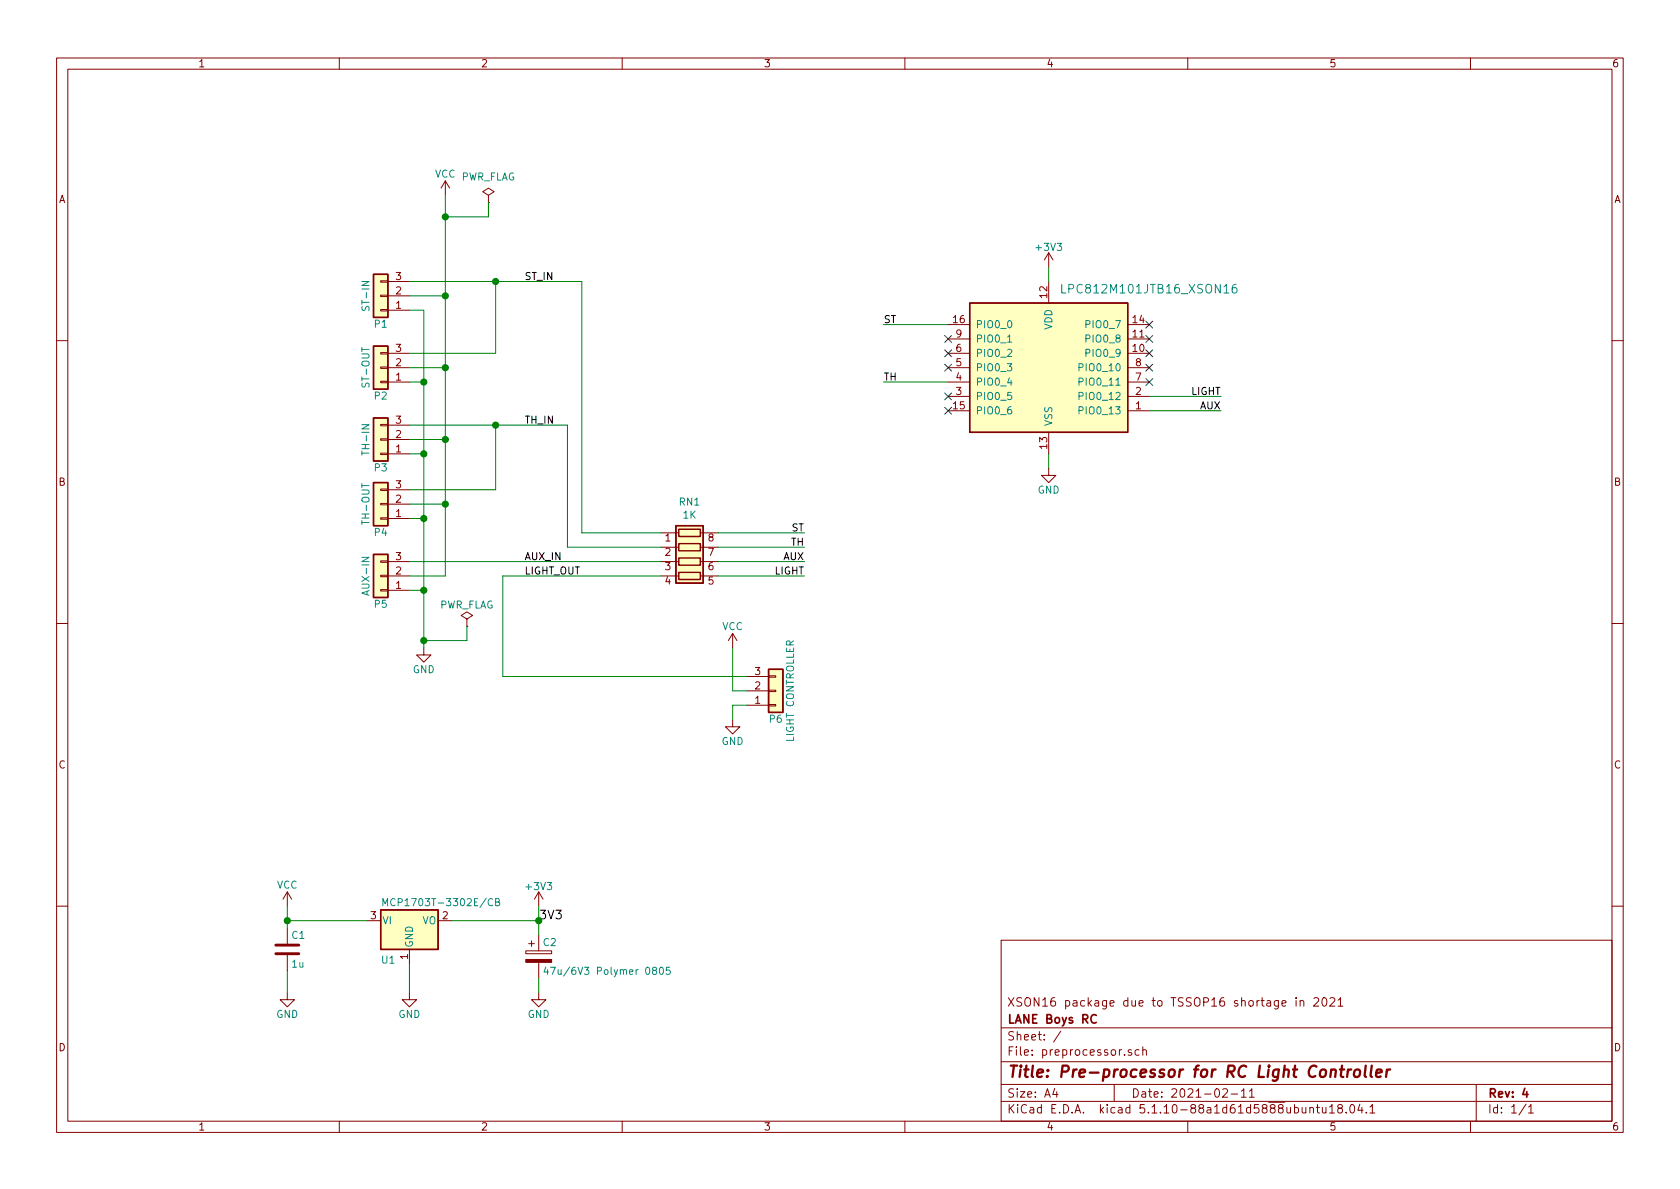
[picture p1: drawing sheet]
EESchema Schematic File Version 4
EELAYER 30 0
EELAYER END
$Descr A4 11693 8268
encoding utf-8
Sheet 1 1
Title "Pre-processor for RC Light Controller"
Date "2021-02-11"
Rev "4"
Comp "LANE Boys RC"
Comment1 "XSON16 package due to TSSOP16 shortage in 2021"
Comment2 ""
Comment3 ""
Comment4 ""
$EndDescr
$Comp
L MCU_NXP_LPC:LPC812M101JTB16 U2
U 1 1
P 7300 2550
F 0 "U2" H 7200 2650 10  0001 C CNN
F 1 "LPC812M101JTB16_XSON16" H 8000 3100 60  0000 C CNN
F 2 "Package_SON:NXP_XSON-16" H 7200 2650 60  0001 C CNN
F 3 "" H 7200 2650 60  0000 C CNN
	1    7300 2550
	1    0    0    -1  
$EndComp
$Comp
L Regulator_Linear:MCP1703A-3302_SOT23 U1
U 1 1
P 2850 6400
F 0 "U1" H 2650 6100 50  0000 L BNN
F 1 "MCP1703T-3302E/CB" H 2650 6500 50  0000 L BNN
F 2 "Package_TO_SOT_SMD:SOT-23W" H 3000 5950 30  0001 C CNN
F 3 "" H 2850 6400 60  0000 C CNN
	1    2850 6400
	1    0    0    -1  
$EndComp
$Comp
L Connector_Generic:Conn_01x03 P1
U 1 1
P 2650 2050
F 0 "P1" H 2650 2250 50  0000 C CNN
F 1 "ST-IN" V 2750 2050 50  0000 C CNN
F 2 "Pin_Headers:Pin_Header_Straight_1x03_Pitch2.54mm" H 2650 2050 50  0001 C CNN
F 3 "" H 2650 2050 50  0000 C CNN
	1    2650 2050
	-1   0    0    1   
$EndComp
$Comp
L Connector_Generic:Conn_01x03 P2
U 1 1
P 2650 2550
F 0 "P2" H 2650 2750 50  0000 C CNN
F 1 "ST-OUT" V 2750 2550 50  0000 C CNN
F 2 "Pin_Headers:Pin_Header_Straight_1x03_Pitch2.54mm" H 2650 2550 50  0001 C CNN
F 3 "" H 2650 2550 50  0000 C CNN
	1    2650 2550
	-1   0    0    1   
$EndComp
$Comp
L Connector_Generic:Conn_01x03 P3
U 1 1
P 2650 3050
F 0 "P3" H 2650 3250 50  0000 C CNN
F 1 "TH-IN" V 2750 3050 50  0000 C CNN
F 2 "Pin_Headers:Pin_Header_Straight_1x03_Pitch2.54mm" H 2650 3050 50  0001 C CNN
F 3 "" H 2650 3050 50  0000 C CNN
	1    2650 3050
	-1   0    0    1   
$EndComp
$Comp
L Connector_Generic:Conn_01x03 P4
U 1 1
P 2650 3500
F 0 "P4" H 2650 3700 50  0000 C CNN
F 1 "TH-OUT" V 2750 3500 50  0000 C CNN
F 2 "Pin_Headers:Pin_Header_Straight_1x03_Pitch2.54mm" H 2650 3500 50  0001 C CNN
F 3 "" H 2650 3500 50  0000 C CNN
	1    2650 3500
	-1   0    0    1   
$EndComp
$Comp
L Connector_Generic:Conn_01x03 P5
U 1 1
P 2650 4000
F 0 "P5" H 2650 4200 50  0000 C CNN
F 1 "AUX-IN" V 2750 4000 50  0000 C CNN
F 2 "Pin_Headers:Pin_Header_Straight_1x03_Pitch2.54mm" H 2650 4000 50  0001 C CNN
F 3 "" H 2650 4000 50  0000 C CNN
	1    2650 4000
	-1   0    0    1   
$EndComp
$Comp
L Connector_Generic:Conn_01x03 P6
U 1 1
P 5400 4800
F 0 "P6" H 5400 5000 50  0000 C CNN
F 1 "LIGHT CONTROLLER" V 5500 4800 50  0000 C CNN
F 2 "Pin_Headers:Pin_Header_Straight_1x03_Pitch2.54mm" H 5400 4800 50  0001 C CNN
F 3 "" H 5400 4800 50  0000 C CNN
	1    5400 4800
	1    0    0    1   
$EndComp
$Comp
L power:GND #PWR01
U 1 1
P 2950 4500
F 0 "#PWR01" H 2950 4250 50  0001 C CNN
F 1 "GND" H 2950 4350 50  0000 C CNN
F 2 "" H 2950 4500 50  0000 C CNN
F 3 "" H 2950 4500 50  0000 C CNN
	1    2950 4500
	1    0    0    -1  
$EndComp
$Comp
L power:GND #PWR02
U 1 1
P 2000 6900
F 0 "#PWR02" H 2000 6650 50  0001 C CNN
F 1 "GND" H 2000 6750 50  0000 C CNN
F 2 "" H 2000 6900 50  0000 C CNN
F 3 "" H 2000 6900 50  0000 C CNN
	1    2000 6900
	1    0    0    -1  
$EndComp
$Comp
L power:GND #PWR03
U 1 1
P 7300 3250
F 0 "#PWR03" H 7300 3000 50  0001 C CNN
F 1 "GND" H 7300 3100 50  0000 C CNN
F 2 "" H 7300 3250 50  0000 C CNN
F 3 "" H 7300 3250 50  0000 C CNN
	1    7300 3250
	1    0    0    -1  
$EndComp
$Comp
L power:+3V3 #PWR04
U 1 1
P 7300 1850
F 0 "#PWR04" H 7300 1700 50  0001 C CNN
F 1 "+3V3" H 7300 1990 50  0000 C CNN
F 2 "" H 7300 1850 50  0000 C CNN
F 3 "" H 7300 1850 50  0000 C CNN
	1    7300 1850
	1    0    0    -1  
$EndComp
$Comp
L power:VCC #PWR05
U 1 1
P 3100 1350
F 0 "#PWR05" H 3100 1200 50  0001 C CNN
F 1 "VCC" H 3100 1500 50  0000 C CNN
F 2 "" H 3100 1350 50  0000 C CNN
F 3 "" H 3100 1350 50  0000 C CNN
	1    3100 1350
	1    0    0    -1  
$EndComp
$Comp
L power:VCC #PWR06
U 1 1
P 2000 6300
F 0 "#PWR06" H 2000 6150 50  0001 C CNN
F 1 "VCC" H 2000 6450 50  0000 C CNN
F 2 "" H 2000 6300 50  0000 C CNN
F 3 "" H 2000 6300 50  0000 C CNN
	1    2000 6300
	1    0    0    -1  
$EndComp
$Comp
L Device:C C1
U 1 1
P 2000 6600
F 0 "C1" H 2025 6700 50  0000 L CNN
F 1 "1u" H 2025 6500 50  0000 L CNN
F 2 "Capacitor_SMD:C_0805_2012Metric_Pad1.15x1.40mm_HandSolder" H 2038 6450 50  0001 C CNN
F 3 "" H 2000 6600 50  0000 C CNN
	1    2000 6600
	1    0    0    -1  
$EndComp
$Comp
L power:GND #PWR07
U 1 1
P 2850 6900
F 0 "#PWR07" H 2850 6650 50  0001 C CNN
F 1 "GND" H 2850 6750 50  0000 C CNN
F 2 "" H 2850 6900 50  0000 C CNN
F 3 "" H 2850 6900 50  0000 C CNN
	1    2850 6900
	1    0    0    -1  
$EndComp
Wire Wire Line
	2000 6300 2000 6400
Wire Wire Line
	2000 6750 2000 6900
Connection ~ 2000 6400
Wire Wire Line
	2850 6700 2850 6900
$Comp
L Device:CP C2
U 1 1
P 3750 6650
F 0 "C2" H 3775 6750 50  0000 L CNN
F 1 "47u/6V3 Polymer 0805" H 3775 6550 50  0000 L CNN
F 2 "Capacitor_SMD:C_0805_2012Metric_Pad1.15x1.40mm_HandSolder" H 3788 6500 50  0001 C CNN
F 3 "" H 3750 6650 50  0000 C CNN
	1    3750 6650
	1    0    0    -1  
$EndComp
$Comp
L power:+3V3 #PWR08
U 1 1
P 3750 6300
F 0 "#PWR08" H 3750 6150 50  0001 C CNN
F 1 "+3V3" H 3750 6440 50  0000 C CNN
F 2 "" H 3750 6300 50  0000 C CNN
F 3 "" H 3750 6300 50  0000 C CNN
	1    3750 6300
	1    0    0    -1  
$EndComp
$Comp
L power:GND #PWR09
U 1 1
P 3750 6900
F 0 "#PWR09" H 3750 6650 50  0001 C CNN
F 1 "GND" H 3750 6750 50  0000 C CNN
F 2 "" H 3750 6900 50  0000 C CNN
F 3 "" H 3750 6900 50  0000 C CNN
	1    3750 6900
	1    0    0    -1  
$EndComp
Wire Wire Line
	3750 6800 3750 6900
Wire Wire Line
	3750 6300 3750 6400
Connection ~ 3750 6400
Wire Wire Line
	7300 3150 7300 3250
Wire Wire Line
	3100 2050 2850 2050
Wire Wire Line
	3100 1350 3100 1500
Wire Wire Line
	3100 2550 2850 2550
Connection ~ 3100 2050
Wire Wire Line
	3100 3050 2850 3050
Connection ~ 3100 2550
Wire Wire Line
	3100 3500 2850 3500
Connection ~ 3100 3050
Wire Wire Line
	3100 4000 2850 4000
Connection ~ 3100 3500
Wire Wire Line
	2950 4100 2850 4100
Wire Wire Line
	2950 2150 2950 2650
Wire Wire Line
	2850 3600 2950 3600
Connection ~ 2950 4100
Wire Wire Line
	2850 3150 2950 3150
Connection ~ 2950 3600
Wire Wire Line
	2850 2650 2950 2650
Connection ~ 2950 3150
Wire Wire Line
	2850 2150 2950 2150
Connection ~ 2950 2650
$Comp
L power:VCC #PWR010
U 1 1
P 5100 4500
F 0 "#PWR010" H 5100 4350 50  0001 C CNN
F 1 "VCC" H 5100 4650 50  0000 C CNN
F 2 "" H 5100 4500 50  0000 C CNN
F 3 "" H 5100 4500 50  0000 C CNN
	1    5100 4500
	1    0    0    -1  
$EndComp
$Comp
L power:GND #PWR011
U 1 1
P 5100 5000
F 0 "#PWR011" H 5100 4750 50  0001 C CNN
F 1 "GND" H 5100 4850 50  0000 C CNN
F 2 "" H 5100 5000 50  0000 C CNN
F 3 "" H 5100 5000 50  0000 C CNN
	1    5100 5000
	1    0    0    -1  
$EndComp
Wire Wire Line
	5200 4800 5100 4800
Wire Wire Line
	5100 4800 5100 4500
Wire Wire Line
	5200 4900 5100 4900
Wire Wire Line
	5100 4900 5100 5000
Wire Wire Line
	2850 1950 3450 1950
Wire Wire Line
	2850 2950 3450 2950
NoConn ~ 8000 2450
NoConn ~ 8000 2650
NoConn ~ 8000 2350
NoConn ~ 6600 2350
NoConn ~ 6600 2450
NoConn ~ 6600 2550
NoConn ~ 6600 2750
NoConn ~ 6600 2850
NoConn ~ 8000 2550
Wire Wire Line
	2850 2450 3450 2450
Wire Wire Line
	3450 2450 3450 1950
Connection ~ 3450 1950
Wire Wire Line
	2850 3400 3450 3400
Wire Wire Line
	3450 3400 3450 2950
$Comp
L power:PWR_FLAG #FLG012
U 1 1
P 3400 1400
F 0 "#FLG012" H 3400 1495 50  0001 C CNN
F 1 "PWR_FLAG" H 3400 1580 50  0000 C CNN
F 2 "" H 3400 1400 50  0000 C CNN
F 3 "" H 3400 1400 50  0000 C CNN
	1    3400 1400
	1    0    0    -1  
$EndComp
Wire Wire Line
	3400 1400 3400 1500
Wire Wire Line
	3400 1500 3100 1500
Connection ~ 3100 1500
Text Label 3650 3900 0    50   ~ 0
AUX_IN
Text Label 3650 2950 0    50   ~ 0
TH_IN
Text Label 3650 1950 0    50   ~ 0
ST_IN
Text Label 3750 6400 0    60   ~ 0
3V3
Wire Wire Line
	2850 3900 4600 3900
$Comp
L power:PWR_FLAG #FLG013
U 1 1
P 3250 4350
F 0 "#FLG013" H 3250 4425 50  0001 C CNN
F 1 "PWR_FLAG" H 3250 4500 50  0000 C CNN
F 2 "" H 3250 4350 50  0001 C CNN
F 3 "" H 3250 4350 50  0001 C CNN
	1    3250 4350
	1    0    0    -1  
$EndComp
Wire Wire Line
	3250 4350 3250 4450
Wire Wire Line
	3250 4450 2950 4450
Connection ~ 2950 4450
Wire Wire Line
	2000 6400 2000 6450
Wire Wire Line
	3750 6400 3750 6500
Wire Wire Line
	3100 2050 3100 2550
Wire Wire Line
	3100 2550 3100 3050
Wire Wire Line
	3100 3050 3100 3500
Wire Wire Line
	3100 3500 3100 4000
Wire Wire Line
	2950 4100 2950 4450
Wire Wire Line
	2950 3600 2950 4100
Wire Wire Line
	2950 3150 2950 3600
Wire Wire Line
	2950 2650 2950 3150
Wire Wire Line
	3450 1950 4050 1950
Wire Wire Line
	3100 1500 3100 2050
Wire Wire Line
	2950 4450 2950 4500
$Comp
L Device:R_Pack04 RN1
U 1 1
P 4800 3900
F 0 "RN1" V 4383 3900 50  0000 C CNN
F 1 "1K" V 4474 3900 50  0000 C CNN
F 2 "Resistor_SMD:R_Array_Convex_4x0603" V 5075 3900 50  0001 C CNN
F 3 "~" H 4800 3900 50  0001 C CNN
	1    4800 3900
	0    1    1    0   
$EndComp
Wire Wire Line
	7300 1850 7300 1950
Wire Wire Line
	3450 2950 3950 2950
Wire Wire Line
	3950 2950 3950 3800
Wire Wire Line
	3950 3800 4600 3800
Connection ~ 3450 2950
Wire Wire Line
	4050 3700 4600 3700
Wire Wire Line
	4050 1950 4050 3700
Wire Wire Line
	4600 4000 3500 4000
Text Label 3650 4000 0    50   ~ 0
LIGHT_OUT
Wire Wire Line
	5000 3700 5600 3700
Text Label 5600 3700 2    50   ~ 0
ST
Wire Wire Line
	5000 3800 5600 3800
Text Label 5600 3800 2    50   ~ 0
TH
Wire Wire Line
	5000 3900 5600 3900
Text Label 5600 3900 2    50   ~ 0
AUX
Wire Wire Line
	5000 4000 5600 4000
Text Label 5600 4000 2    50   ~ 0
LIGHT
Wire Wire Line
	3150 6400 3750 6400
Wire Wire Line
	2000 6400 2550 6400
Wire Wire Line
	6150 2250 6600 2250
Text Label 6150 2250 0    50   ~ 0
ST
Wire Wire Line
	6150 2650 6600 2650
Text Label 6150 2650 0    50   ~ 0
TH
Wire Wire Line
	8000 2750 8500 2750
Text Label 8500 2750 2    50   ~ 0
LIGHT
Wire Wire Line
	8000 2850 8500 2850
Text Label 8500 2850 2    50   ~ 0
AUX
NoConn ~ 8000 2250
Wire Wire Line
	3500 4000 3500 4700
Wire Wire Line
	3500 4700 5200 4700
$EndSCHEMATC
